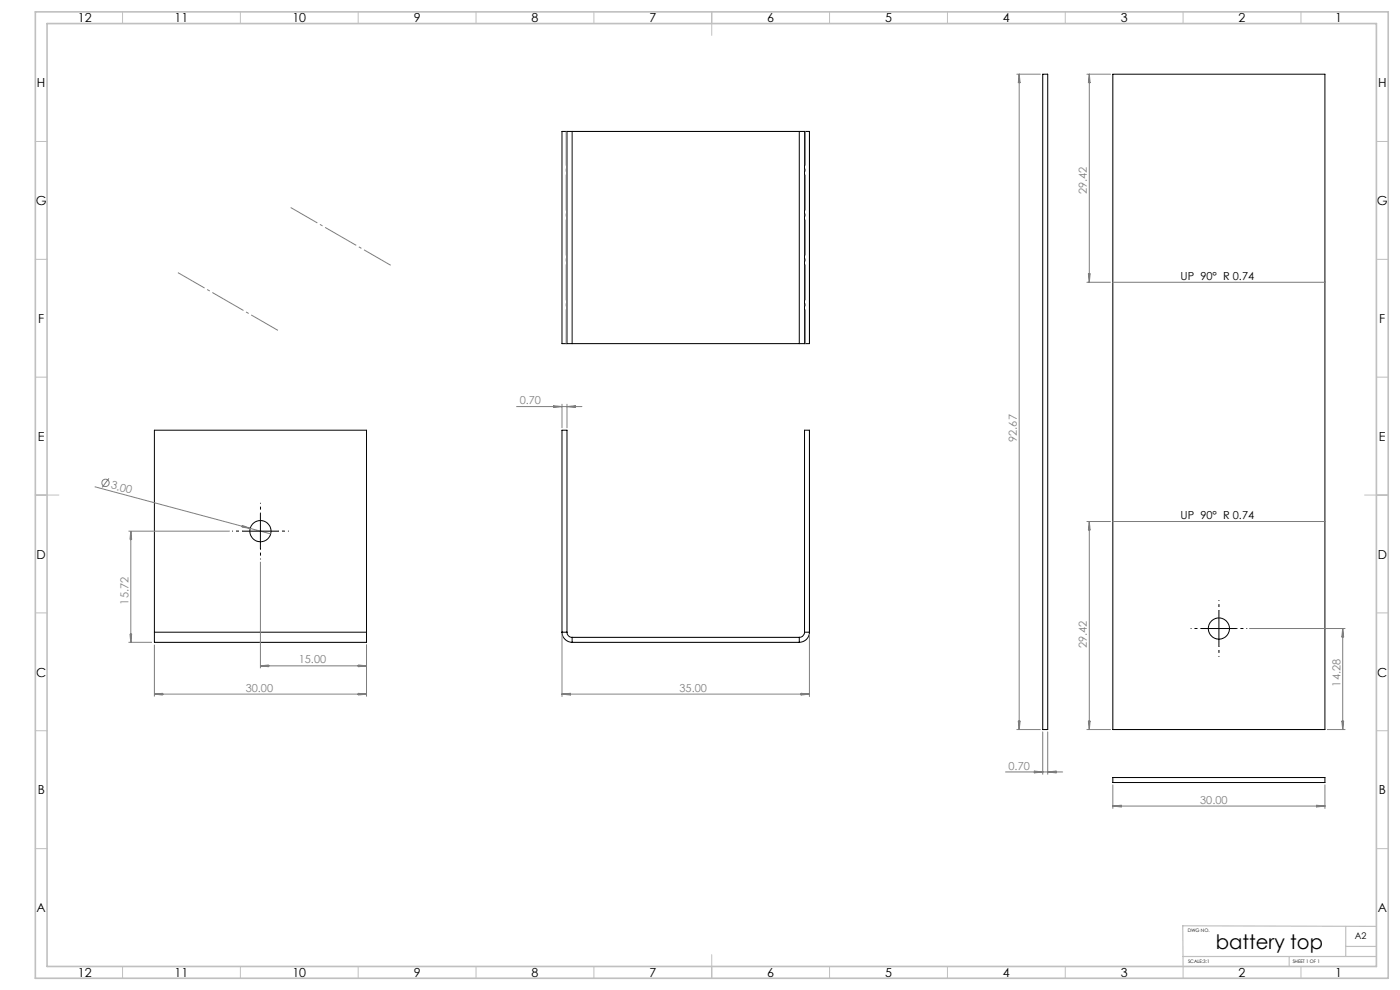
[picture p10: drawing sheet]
<svg xmlns="http://www.w3.org/2000/svg" width="594mm" height="420mm" viewBox="0 0 594 420" stroke-linecap="round" stroke-linejoin="round" font-family="sans-serif">
<g fill="none" stroke="#000" stroke-width=".42">
<path d="M442.4 31.5h2.1v278h-2.1zM472.2 31.5h90v278h-90zM240.6 55.8h2.1M240.6 55.8h-2.2v90h2.2M240.6 55.8v90M242.7 55.8v90M242.7 55.8h96.4M339.1 55.8h2.2M339.1 55.8v90M341.3 55.8v90M341.3 55.8h2.1v90h-2.1M240.6 145.8h2.1"/>
<path d="M242.7 145.8h96.4M339.1 145.8h2.2M110.5 217.9v15M103 225.3h15M517.2 259.2v15M65.5 268.2v4.3h90v-4.3M65.5 268.2v-85.7h90v85.7M65.5 268.2h90M238.4 268.2a4.4 4.4 0 0 0 4.3 4.3M238.4 268.2v-85.7h2.2v85.7M238.4 268.2h2.2M240.6 268.2a2.17 2.17 0 0 0 2.1 2.2"/>
<path d="M242.7 270.4v2.1M242.7 270.4h96.4M242.7 272.5h96.4M339.1 270.4v2.1M341.3 268.2a2.23 2.23 0 0 1-2.2 2.2M341.3 268.2v-85.7h2.1v85.7M341.3 268.2h2.1M343.4 268.2a4.3 4.3 0 0 1-4.3 4.3M509.7 266.6h15M472.2 329.9h90v2.1h-90z"/>
<circle cx="110.5" cy="225.4" r="4.5"/>
<circle cx="517.2" cy="266.7" r="4.5"/>
</g>
<g fill="none" stroke="#808080" stroke-width=".42">
<path d="M431.4 31.5h10M432.4 31.5l.4 3.5h-.8zM432.4 31.5v278M461.2 31.5h10M462.2 31.5v88.3M462.2 31.5l.3 3.5h-.7zM461.2 119.8h10M461.8 116.2h.7l-.3 3.6zM472.2 119.8h90M219.2 172.5h27.7M234.9 172.1l3.5 .4-3.5 .4zM238.4 171.5v10"/>
<path d="M240.6 171.5v10M240.6 172.5l3.5-.4v.8zM40.2 206.5l74.7 20M46.2 202.9l-2.9 3.9M54.5 225.3h43M55.5 225.3v47.2M55.5 225.3l.4 3.6h-.8zM102.8 222.9l3.4 1.3-3.6-.6zM110.5 238.4v45.1M461.2 221.2h10M462.2 221.2v88.3M462.2 221.2l.3 3.6h-.7z"/>
<path d="M472.2 221.2h90M54.5 272.5h10M55.1 268.9h.8l-.4 3.6zM65.5 273.5v22M155.5 273.5v22M238.4 269.2v26.3M343.4 269.2v26.3M530.2 266.6h40.5M569.7 266.6v42.9M569.7 266.6l.4 3.6h-.8zM65.5 294.5h90M65.5 294.5l3.6-.4v.8z"/>
<path d="M110.5 282.5h45M110.5 282.5l3.6-.4v.8zM151.9 294.1l3.6 .4-3.6 .4zM151.9 282.1l3.6 .4-3.6 .4zM238.4 294.5h105M238.4 294.5l3.6-.4v.8zM339.9 294.1l3.5 .4-3.5 .4zM431.4 309.5h10M432 305.9h.8l-.4 3.6zM442.4 310.5v18M444.5 310.5v18M461.2 309.5h10"/>
<path d="M461.8 305.9h.7l-.3 3.6zM563.2 309.5h7.5M569.3 305.9h.8l-.4 3.6zM426.6 327.5h24.3M438.9 327.1l3.5 .4-3.5 .4zM444.5 327.5l3.6-.4v.8zM472.2 333v10M562.2 333v10M472.2 342h90M472.2 342l3.5-.4v.8zM558.6 341.6l3.6 .4-3.6 .4z"/>
<circle cx="44.7" cy="204.8" r="1.56"/>
</g>
<path d="M110.5 217.8v-4.5M103 225.3h-4.5M110.5 232.8v4.5M118 225.3h4.5M517.2 259.1v-4.5M509.7 266.6h-4.5M517.2 274.1v4.5M524.7 266.6h4.5" fill="none" stroke="#000" stroke-width=".42" stroke-dasharray="15.2 1.3 1.3 1.3" stroke-dashoffset="14.9" stroke-linecap="butt"/>
<path d="M240.2 55.8v90M341.7 145.8v-90" fill="none" stroke="#808080" stroke-width=".42" stroke-dasharray="15.2 1.3 1.3 1.3" stroke-dashoffset=".7" stroke-linecap="butt"/>
<path d="M75.5 115.7l42.4 24.5M165.8 112.5l-42.5-24.5" fill="none" stroke="#808080" stroke-width=".42" stroke-dasharray="15.2 1.3 1.3 1.3" stroke-dashoffset="2.2" stroke-linecap="butt"/>
<g fill="none" stroke="#c0c0c0" stroke-width=".42">
<path d="M52 5v5M102 5v5M152 5v5M202 5v5M252 5v5M302 5v10M352 5v5M402 5v5M452 5v5M502 5v5M552 5v5M15 60h5"/>
<path d="M584 60h5M15 110h5M584 110h5M15 160h5M584 160h5M15 210h10M579 210h10M15 260h5M584 260h5M15 310h5M584 310h5M15 360h5"/>
<path d="M584 360h5M52 410v5M102 410v5M152 410v5M202 410v5M252 410v5M302 405v10M352 410v5M402 410v5M452 410v5M502 410v5M552 410v5"/>
</g>
<path d="M571 393v12.8M584 393l-82.2-.2 .2 17.2M501.9 405.8h82.1M547 405.8v4.2M571 401.5h13" fill="none" stroke="#c0c0c0" stroke-width=".5"/>
<path d="M15 5h574v410h-574zM20 10h564v400h-564z" fill="none" stroke="#c0c0c0" stroke-width=".7"/>
<text font-size="8.5" x="515.9" y="402.7">battery top</text>
<g font-size="5.3">
<text x="33.1" y="9.5">12</text>
<text x="74.1" y="9.5">11</text>
<text x="124.1" y="9.5">10</text>
<text x="175.5" y="9.5">9</text>
<text x="225.5" y="9.5">8</text>
<text x="275.5" y="9.5">7</text>
<text x="325.5" y="9.5">6</text>
<text x="375.5" y="9.5">5</text>
<text x="425.5" y="9.5">4</text>
<text x="475.5" y="9.5">3</text>
<text x="525.5" y="9.5">2</text>
<text x="566.5" y="9.5">1</text>
<text x="15.7" y="37">H</text>
<text x="584.7" y="37">H</text>
<text x="15.2" y="87">G</text>
<text x="584.2" y="87">G</text>
<text x="16.2" y="137">F</text>
<text x="585.2" y="137">F</text>
<text x="16.1" y="187">E</text>
<text x="585.1" y="187">E</text>
<text x="15.5" y="237">D</text>
<text x="584.5" y="237">D</text>
<text x="15.4" y="287">C</text>
<text x="584.4" y="287">C</text>
<text x="16" y="337">B</text>
<text x="585" y="337">B</text>
<text x="15.5" y="387">A</text>
<text x="584.5" y="387">A</text>
<text x="33.1" y="414.5">12</text>
<text x="74.1" y="414.5">11</text>
<text x="124.1" y="414.5">10</text>
<text x="175.5" y="414.5">9</text>
<text x="225.5" y="414.5">8</text>
<text x="275.5" y="414.5">7</text>
<text x="325.5" y="414.5">6</text>
<text x="375.5" y="414.5">5</text>
<text x="425.5" y="414.5">4</text>
<text x="475.5" y="414.5">3</text>
<text x="525.5" y="414.5">2</text>
<text x="566.5" y="414.5">1</text>
</g>
<g font-size="4.7" fill="#808080">
<text x="461.2" y="82.5" transform="rotate(-90 461.2 82.5)">29.42</text>
<text x="220.5" y="171.5">0.70</text>
<text x="431.4" y="187.4" transform="rotate(-90 431.4 187.4)">92.67</text>
<text x="46.8" y="207.2" transform="rotate(15 46.8 207.2)">3.00</text>
<text x="54.5" y="256.5" transform="rotate(-90 54.5 256.5)">15.72</text>
<text x="461.2" y="275" transform="rotate(-90 461.2 275)">29.42</text>
<text x="126.8" y="281.5">15.00</text>
<text x="104.2" y="293.5">30.00</text>
<text x="288.3" y="293.5">35.00</text>
<text x="568.7" y="291.3" transform="rotate(-90 568.7 291.3)">14.28</text>
<text x="427.9" y="326.5">0.70</text>
<text x="509.2" y="340.9">30.00</text>
</g>
<g font-size="4.7">
<text x="500.9" y="118.7">UP 90° R 0.74</text>
<text x="500.9" y="220.2">UP 90° R 0.74</text>
</g>
<text font-size="3.9" x="574.9" y="398.5">A2</text>
<g font-size="2">
<text x="504" y="395.5">DWG NO.</text>
<text x="504.1" y="408.6">SCALE:3:1</text>
<text x="548.5" y="408.6">SHEET 1 OF 1</text>
</g>
</svg>
